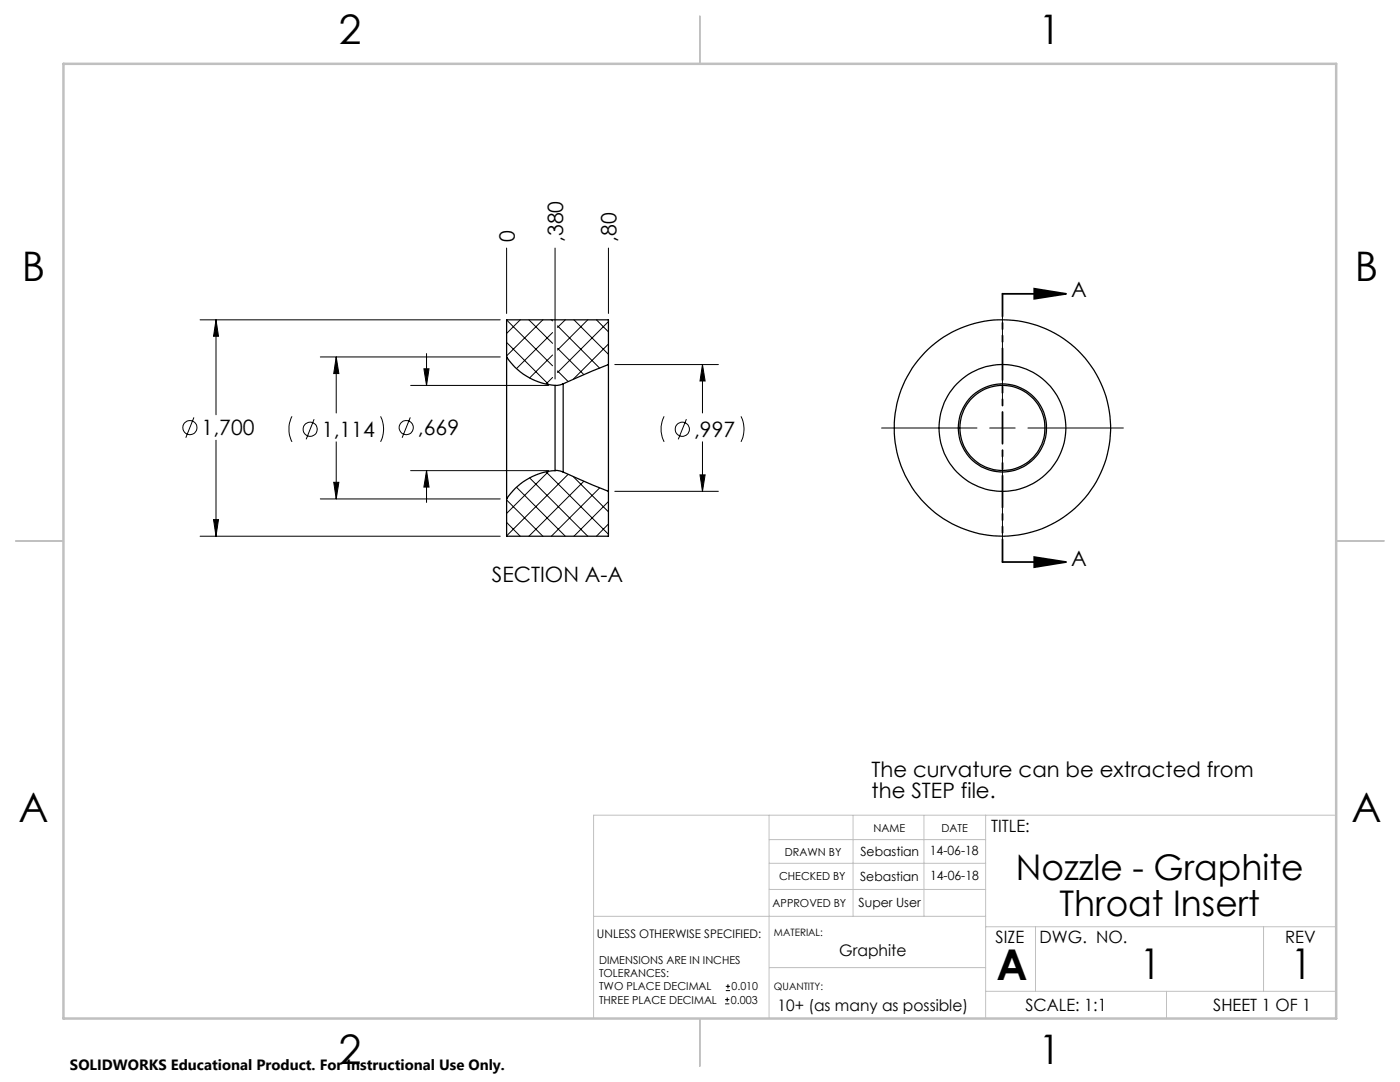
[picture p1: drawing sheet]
<svg xmlns="http://www.w3.org/2000/svg" width="279mm" height="216mm" viewBox="0 0 279 216" stroke-linecap="round" stroke-linejoin="round" font-family="sans-serif">
<g fill="none" stroke="#000" stroke-width=".2">
<path d="M101.1 49.5v13M110.8 49.5v26.1M121.4 49.5v13M39.9 63.8h59.9M43.1 63.8v19M43.1 63.8l.5 3.3h-1zM63.9 71.2h35.9M67.1 71.2v11.2M67.1 71.2l.5 3.3h-1zM82 76.9h27.5M84.6 73.6h1l-.5 3.3zM85.1 70.6v6.3"/>
<path d="M101.1 68.3l8.4 8.4M101.1 63.9l9.2 9.1M103.8 63.8l-2.7 2.7M105.6 63.8l4.7 4.7M108.3 63.8l-7.2 7.2M110 63.8l.3 .2M110.3 66.4l-7.2 7.2M110.3 70.8l-4.6 4.6M110.3 75.3l-1.3 1.3M111.3 74l2.1 2.1M111.3 69.5l5.2 5.3M111.3 65l8.4 8.4"/>
<path d="M112.8 63.8l-1.5 1.5M114.5 63.8l6.9 6.9M117.3 63.8l-6 6.1M119 63.8l2.4 2.4M121.4 64.2l-10.1 10.1M121.4 68.7l-7 7M122.7 72.7h20.7M140.2 72.7v9.7M140.2 72.7l.5 3.3h-1zM200.1 61.3v19M38.7 83.3l-1.6 4M43.1 87.8v19.2"/>
<path d="M58.3 83.1a5.7 5.7 0 0 0 0 5.1M62.7 83.6l-1.6 4.1M63.9 99.6h35.9M66.6 96.2h1l-.5 3.4zM67.1 88.2v11.4M76 83.1a5.7 5.7 0 0 1 0 5.1M81.9 83.3l-1.6 4M82 93.9h27.5M85.1 93.9v6.4M85.1 93.9l.5 3.3h-1zM101.1 99.8l7.2 7.2M103.1 97.2l9.7 9.8"/>
<path d="M105.7 95.4l11.6 11.6M109 94.2l12.4 12.4M109.5 94.1l-8.4 8.3M113.4 94.7l-12.3 12.2M114.4 95.1l7 7M116.5 96l-10.9 11M119.7 97.4l-9.7 9.6M122.7 98h20.7M132.5 83.1a5.7 5.7 0 0 0 0 5.1M137 83.6l-1.6 4.1M139.7 94.8h1l-.5 3.2zM140.2 88.2v9.8"/>
<path d="M147.9 83.1a5.7 5.7 0 0 1 0 5.1M175.9 85.4h19.1M197.5 85.4h5.1M200.1 82.9v5M200.1 90.5v19M205.1 85.4h19.1M39.9 107h59.9M42.6 103.7h1l-.5 3.3zM101.1 104.2l2.7 2.8M121.4 100.1l-6.9 6.9M121.4 104.6l-2.4 2.4M144.7 199.5h.9"/>
<path d="M144.9 197.7h.8M144.9 196.8h.8M145.1 199v.9M145.3 196.4v.8M144.7 200.3h.9"/>
<circle cx="37.9" cy="85.3" r="1.41"/>
<circle cx="61.9" cy="85.7" r="1.41"/>
<circle cx="81.1" cy="85.3" r="1.42"/>
<circle cx="136.2" cy="85.7" r="1.41"/>
</g>
<path d="M200.1 58.6h12.7M206.4 57.6l6.4 1-6.4 1zM200.1 112.1h12.7M206.4 111.2l6.4 .9-6.4 1.1z" fill="none" stroke="#000" stroke-width=".35"/>
<path d="M200.1 58.6v53.5" fill="none" stroke="#000" stroke-width=".35" stroke-dasharray="6.3 1.3 1.3 1.3 1.3 1.3" stroke-dashoffset="1.8"/>
<g fill="none" stroke="#c0c0c0" stroke-width=".2">
<path d="M153.5 162.7v40.5M153.5 177.5h43.2M153.5 172.3h43.2M153.5 167.5h43.2M170.3 162.7v20.1M184.4 162.7v20.1M196.7 162.7v40.5M266.7 162.7h-148.2v40.5M118.5 182.8h78.2M153.6 193.1h43.1M196.7 197.8h70M196.7 184.9h70"/>
<path d="M206.7 184.9v12.9M232.8 197.8v5.4M252.2 184.9v12.9"/>
</g>
<path d="M139.7 3.2v9.5M3.1 107.9h9.6M266.7 107.9h9.5M139.7 203.2v9.6" fill="none" stroke="#c0c0c0" stroke-width=".25"/>
<path d="M12.7 12.7h254v190.5h-254z" fill="none" stroke="#c0c0c0" stroke-width=".5"/>
<g fill="#000">
<path d="M206.4 57.6l6.4 1-6.4 1zM206.4 111.2l6.4 .9-6.4 1.1z"/>
<path d="M84.6 73.6h1l-.5 3.3zM85.1 93.9l.5 3.3h-1zM43.1 63.8l.5 3.3h-1zM42.6 103.7h1l-.5 3.3zM67.1 71.2l.5 3.3h-1zM66.6 96.2h1l-.5 3.4zM139.7 94.8h1l-.5 3.2zM140.2 72.7l.5 3.3h-1z"/>
</g>
<g fill="none" stroke="#000" stroke-width=".25">
<path d="M101.1 71.2a12.8 12.8 0 0 0 9.7 5.7M101.1 71.2v28.4M101.1 71.2v-7.4h20.3v8.9M110.8 76.9v17M112.4 76.6v17.6M112.4 76.6l-1.6 .3M121.4 72.7l-9 3.9M121.4 72.7v25.3M110.8 93.9a12.6 12.6 0 0 0-9.7 5.7M110.8 93.9h.8l.8 .3M112.4 94.2l9 3.8M121.4 98v9h-20.3v-7.4"/>
<circle cx="200" cy="85.4" r="8.8"/>
<circle cx="200.1" cy="85.4" r="8.5"/>
<circle cx="200.1" cy="85.4" r="12.7"/>
<circle cx="200.1" cy="85.4" r="21.6"/>
</g>
<g font-size="8.5">
<text x="198.9" y="195.5">A</text>
<text x="227.5" y="195.4">1</text>
<text x="257.6" y="195.4">1</text>
</g>
<g font-size="8.1">
<text x="67.6" y="8.9">2</text>
<text x="207.3" y="8.9">1</text>
<text x="4.4" y="56.2">B</text>
<text x="270.4" y="56.2">B</text>
<text x="3.7" y="164.1">A</text>
<text x="269.7" y="164.1">A</text>
<text x="67.6" y="212.4">2</text>
<text x="207.3" y="212.4">1</text>
</g>
<g font-size="7.1">
<text x="202.7" y="175.7">Nozzle - Graphite</text>
<text x="211.4" y="182.7">Throat Insert</text>
</g>
<g font-size="4.2">
<text x="102.7" y="48.3" transform="rotate(-90 102.7 48.3)">0</text>
<text x="112.4" y="48.3" transform="rotate(-90 112.4 48.3)">,380</text>
<text x="123" y="48.3" transform="rotate(-90 123 48.3)">,80</text>
<text x="213.8" y="59.3">A</text>
<text x="40.2" y="86.9">1,700</text>
<text x="64.2" y="87.2">1,114</text>
<text x="83.4" y="86.9">,669</text>
<text x="138.5" y="87.2">,997</text>
<text x="213.8" y="112.9">A</text>
<text x="98.2" y="116.1">SECTION A-A</text>
<text x="173.9" y="155.1">The curvature can be extracted from</text>
<text x="173.9" y="159.3">the STEP file.</text>
</g>
<g font-size="3.4">
<text x="197.8" y="166">TITLE:</text>
<text x="198.7" y="188.1">SIZE</text>
<text x="207.5" y="188.1">DWG. NO.</text>
<text x="256.5" y="188.2">REV</text>
<text x="204.7" y="201.7">SCALE: 1:1</text>
<text x="242.1" y="201.7">SHEET 1 OF 1</text>
</g>
<g font-size="3.2">
<text x="167.5" y="190.8">Graphite</text>
<text x="155.2" y="201.7">10+ (as many as possible)</text>
</g>
<text font-size="3" x="14" y="213.5">SOLIDWORKS Educational Product. For Instructional Use Only.</text>
<g font-size="2.5">
<text x="171.7" y="170.8">Sebastian</text>
<text x="185.6" y="170.7">14-06-18</text>
<text x="171.7" y="175.8">Sebastian</text>
<text x="185.6" y="175.6">14-06-18</text>
<text x="171.4" y="181">Super User</text>
</g>
<text font-size="2.4" x="119.1" y="187.1">UNLESS OTHERWISE SPECIFIED:</text>
<g font-size="2.2">
<text x="174.4" y="166">NAME</text>
<text x="187.9" y="166.1">DATE</text>
<text x="156.6" y="170.9">DRAWN BY</text>
<text x="155.5" y="175.6">CHECKED BY</text>
<text x="154.2" y="181.1">APPROVED BY</text>
<text x="119.5" y="192.3">DIMENSIONS ARE IN INCHES</text>
<text x="119.5" y="195">TOLERANCES:</text>
<text x="119.5" y="197.6">TWO PLACE DECIMAL</text>
<text x="146" y="197.6">0.010</text>
<text x="119.5" y="200.3">THREE PLACE DECIMAL</text>
<text x="145.9" y="200.3">0.003</text>
</g>
<g font-size="2">
<text x="154.5" y="186.9">MATERIAL:</text>
<text x="154.4" y="197.6">QUANTITY:</text>
</g>
</svg>
